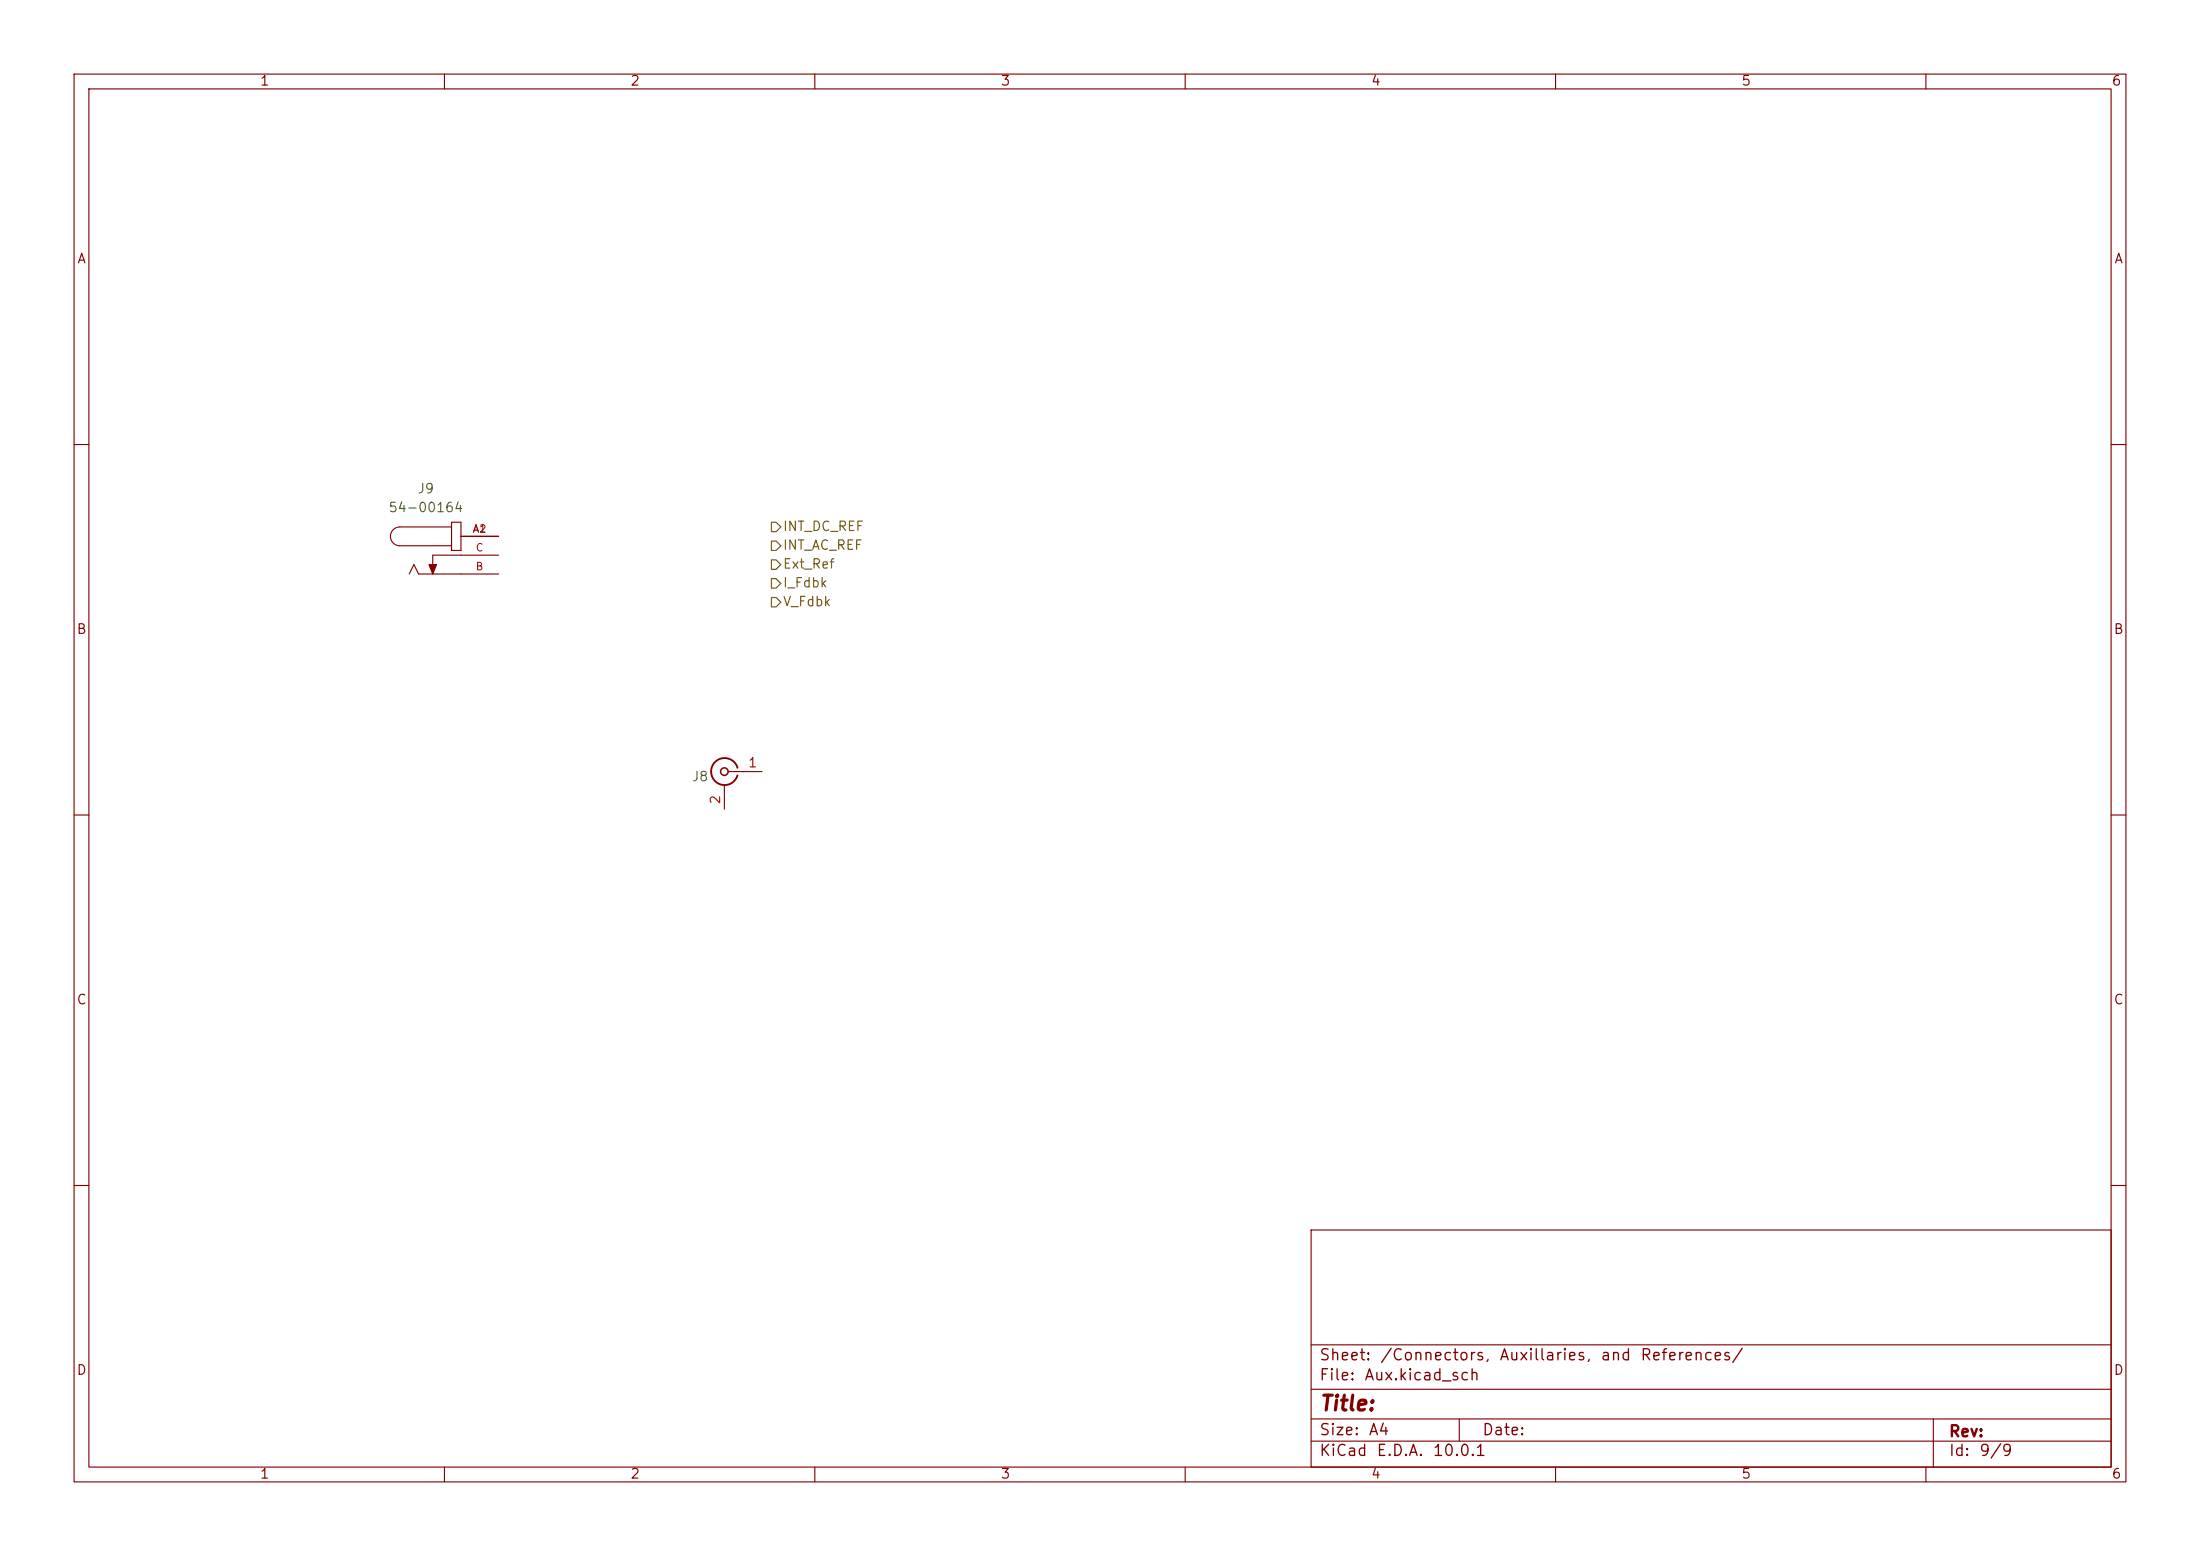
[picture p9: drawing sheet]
<svg xmlns="http://www.w3.org/2000/svg" width="297mm" height="210mm" viewBox="0 0 297 210" stroke-linecap="round" stroke-linejoin="round" font-family="sans-serif">
<g fill="none" stroke="#840000" stroke-width=".15">
<path d="M10 10h277v190h-277zM12 12h273v186h-273zM60 10v2M110 10v2M160 10v2M210 10v2M260 10v2M10 60h2M55.2 77.5l.7-1.3 .6 1.3h10.8M61 71.1h-7a1.27 1.27 0 0 0-1.3 1.3 1.27 1.27 0 0 0 1.3 1.3h7M61 70.5h1.2v3.8h-1.2zM62.2 72.4h5.1"/>
<path d="M67.3 74.9h-8.9v2.6M285 60h2M10 110h2M97.8 105.9v3.3M98.3 104.1h4.6M285 110h2M10 160h2M177 166h108v32h-108zM285 160h2M60 198v2M110 198v2M160 198v2"/>
<path d="M177 194.5h108M177 191.5h108M177 187.5h108M177 181.5h108M197 191.5v3M210 198v2M260 198v2M261 191.5v6.5"/>
</g>
<path d="M99.6 103.6a1.81 1.81 0 0 0-2.8-1 1.81 1.81 0 0 0 0 3 1.81 1.81 0 0 0 2.8-1" fill="none" stroke="#840000" stroke-width=".25"/>
<circle cx="97.8" cy="104.1" r=".51" fill="none" stroke="#840000" stroke-width=".2"/>
<path d="M57.9 76.2h1l-.5 1.3z" fill="#840000" stroke="#840000" stroke-width=".15"/>
<path d="M104.1 78.1h.7l.6 .6-.6 .7h-.7zM104.1 70.5h.7l.6 .6-.6 .7h-.7zM104.1 73h.7l.6 .7-.6 .6h-.7zM104.1 75.6h.7l.6 .6-.6 .6h-.7zM104.1 80.6h.7l.6 .7-.6 .6h-.7z" fill="none" stroke="#725600" stroke-width=".15"/>
<text font-size="2" fill="#840000" x="178" y="190.9">Title:</text>
<g font-size="1.5" fill="#840000">
<text x="178" y="184">Sheet:</text>
<text x="186.2" y="184">/Connectors,</text>
<text x="202.3" y="184">Auxillaries,</text>
<text x="216" y="184">and</text>
<text x="221.3" y="184">References/</text>
<text x="178" y="186.7">File:</text>
<text x="184.1" y="186.7">Aux.kicad_sch</text>
<text x="178" y="196.9">KiCad</text>
<text x="178" y="194.1">Size:</text>
<text x="184.7" y="194.1">A4</text>
<text x="185.7" y="196.9">E.D.A.</text>
<text x="193.3" y="196.9">10.0.1</text>
<text x="200" y="194.1">Date:</text>
<text x="263" y="194.3">Rev:</text>
<text x="263" y="196.9">Id:</text>
<text x="267.1" y="196.9">9/9</text>
</g>
<g font-size="1.3" fill="#840000">
<text x="35" y="11.9">1</text>
<text x="85" y="11.9">2</text>
<text x="135" y="11.9">3</text>
<text x="185" y="11.9">4</text>
<text x="235" y="11.9">5</text>
<text x="285" y="11.9">6</text>
<text x="10.3" y="35.9">A</text>
<text x="285.3" y="35.9">A</text>
<text x="10.3" y="85.9">B</text>
<text x="285.3" y="85.9">B</text>
<text x="10.3" y="135.9">C</text>
<text x="285.3" y="135.9">C</text>
<text x="10.3" y="185.9">D</text>
<text x="285.3" y="185.9">D</text>
<text x="35" y="199.9">1</text>
<text x="85" y="199.9">2</text>
<text x="135" y="199.9">3</text>
<text x="185" y="199.9">4</text>
<text x="235" y="199.9">5</text>
<text x="285" y="199.9">6</text>
</g>
<g font-size="1.3" fill="#006464">
<text x="52.3" y="69.4">54-00164</text>
<text x="56.3" y="66.9">J9</text>
<text x="93.3" y="105.8">J8</text>
</g>
<g font-size="1.3" fill="#725600">
<text x="105.6" y="72">INT_DC_REF</text>
<text x="105.6" y="74.5">INT_AC_REF</text>
<text x="105.6" y="77.1">Ext_Ref</text>
<text x="105.6" y="79.6">I_Fdbk</text>
<text x="105.6" y="82.1">V_Fdbk</text>
</g>
<g font-size="1.3" fill="#a90000">
<text x="100.9" y="103.9">1</text>
<text x="97.5" y="108.7" transform="rotate(-90 97.5 108.7)">2</text>
</g>
<g font-size="1" fill="#a90000">
<text x="63.7" y="72.1">A1</text>
<text x="64.1" y="77.2">B</text>
<text x="64.1" y="74.7">C</text>
<text x="64.6" y="72.1">2</text>
</g>
</svg>
